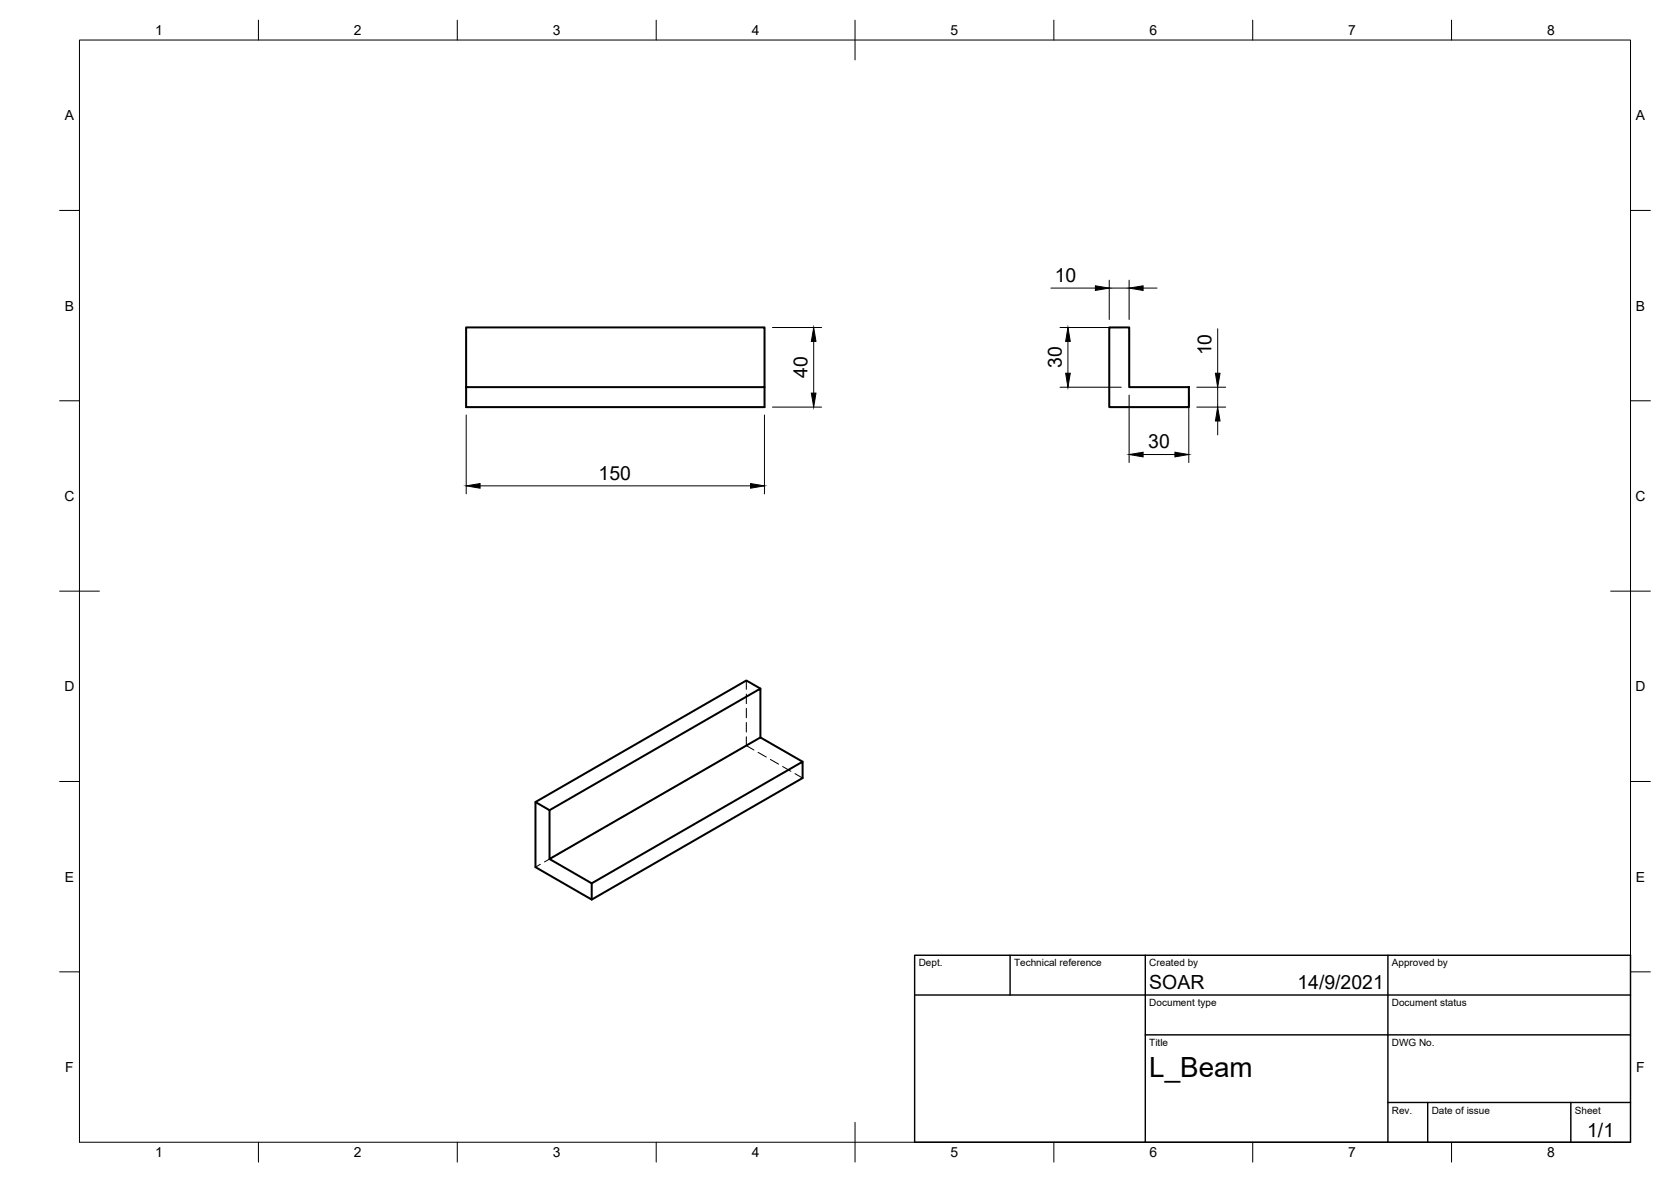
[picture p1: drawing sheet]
<svg xmlns="http://www.w3.org/2000/svg" width="420mm" height="297mm" viewBox="0 0 420 297" stroke-linecap="round" stroke-linejoin="round" font-family="sans-serif">
<!-- layer: Visible -->
<path d="M117.2 82.3h75v15h-75zM117.2 97.3v5h75v-5M278.9 82.3h5v15h15v5h-20zM191.2 173l-3.5-2-53.1 30.6v16.3l14.2 8.2 53-30.6v-4.1l-53 30.6-10.6-6.1M191.2 185.3v-12.3l-53 30.6-3.6-2M201.8 191.4l-10.6-6.1-53 30.6v-12.3M148.8 222v4.1" fill="none" stroke="#000" stroke-width=".51"/>
<!-- layer: Hidden -->
<g fill="none" stroke="#000" stroke-width=".25">
<path d="M187.7 171v2.2M187.7 174.4v2.4M187.7 178v2.4M166.8 199.4l-2 1.2M169.9 197.6l-2 1.2M173 195.8l-2.1 1.2M176.1 194l-2 1.2M179.2 192.2l-2.1 1.2M182.3 190.5l-2.1 1.2M185.4 188.7l-2.1 1.2M187.7 187.4l1.9 1.1M187.7 187.4l-1.3 .7"/>
<path d="M187.7 181.6v2.4M187.7 185.2v2.2M190.6 189.1l2.1 1.2M193.7 190.8l2.1 1.2M196.8 192.6l2.1 1.2M199.9 194.4l1.9 1.1M135.9 217.2l-1.3 .7M139 215.4l-2.1 1.2M142.1 213.6l-2.1 1.2M145.2 211.9l-2.1 1.1M148.3 210.1l-2.1 1.2M151.4 208.3l-2.1 1.2"/>
<path d="M154.5 206.5l-2.1 1.2M157.5 204.7l-2 1.2M160.6 202.9l-2 1.2M163.7 201.2l-2 1.1"/>
</g>
<!-- layer: Border -->
<g fill="none" stroke="#000" stroke-width=".25">
<path d="M20 10.1h390v276.9h-390zM65 5.1v5M115 5.1v5M165 5.1v5M215 5.1v10M265 5.1v5M315 5.1v5M365 5.1v5M15 52.9h5M410 52.9h5M15 100.7h5M410 100.7h5"/>
<path d="M15 148.6h10M405 148.6h10M15 196.4h5M410 196.4h5M15 244.2h5M410 244.2h5M65 287v5M115 287v5M165 287v5M215 282.1v9.9M265 287v5M315 287v5"/>
<path d="M365 287v5"/>
</g>
<!-- layer: TitleBlock -->
<path d="M230 240.1h180v46.9h-180zM230 250h180M254 240.1v9.9M288 240.1v46.9M349 240.1v46.9M288 260.1h122M349 277.1h61M359 277.1v9.9M395 277.1v9.9" fill="none" stroke="#000" stroke-width=".36"/>
<!-- layer: Dimensions -->
<g fill="none" stroke="#000" stroke-width=".25">
<path d="M264.2 72.4h11.2M278.9 70.4v9.9M278.9 72.4h5M283.9 70.4v9.9M287.4 72.4h3.5M194.2 82.3h12.4M204.6 85.8v13M266.5 97.3h15.4M266.5 82.3h15.4M268.5 85.8v8M283.9 99.3v16.9M298.9 99.3v16.9"/>
<path d="M300.9 97.3h7.3M306.2 82.6v11.2M306.2 97.3v5M117.2 104.3v19.8M192.2 104.3v19.8M194.2 102.3h12.4M287.4 114.2h8M300.9 102.3h7.3M306.2 105.8v3.5M120.7 122.1h68"/>
</g>
<path d="M275.4 71.8l3.5 .6-3.5 .6zM283.9 72.4l3.5-.6v1.2zM204 98.8h1.2l-.6 3.5zM204.6 82.3l.6 3.5h-1.2zM267.9 93.8h1.2l-.6 3.5zM268.5 82.3l.6 3.5h-1.2zM305.6 93.8h1.2l-.6 3.5zM283.9 114.2l3.5-.5v1.1zM295.4 113.7l3.5 .5-3.5 .6zM306.2 102.3l.6 3.5h-1.2zM117.2 122.1l3.5-.6v1.2zM188.7 121.5l3.5 .6-3.5 .6z" fill="#000" stroke="#000" stroke-width=".25"/>
<text font-size="7" x="289" y="270.6">L_Beam</text>
<g font-size="4.9">
<text x="265.2" y="70.9">10</text>
<text x="304.6" y="89.3" transform="rotate(-90 304.6 89.3)">10</text>
<text x="203" y="94.9" transform="rotate(-90 203 94.9)">40</text>
<text x="267" y="92.5" transform="rotate(-90 267 92.5)">30</text>
<text x="288.7" y="112.7">30</text>
<text x="150.5" y="120.5">150</text>
<text x="289" y="248.5">SOAR</text>
<text x="326.2" y="248.5">14/9/2021</text>
<text x="399.1" y="285.7">1/1</text>
</g>
<g font-size="3.5">
<text x="39" y="8.8">1</text>
<text x="89" y="8.8">2</text>
<text x="139" y="8.8">3</text>
<text x="189" y="8.8">4</text>
<text x="239" y="8.8">5</text>
<text x="289" y="8.8">6</text>
<text x="339" y="8.8">7</text>
<text x="389" y="8.8">8</text>
<text x="16.3" y="30.2">A</text>
<text x="411.3" y="30.2">A</text>
<text x="16.3" y="78">B</text>
<text x="411.3" y="78">B</text>
<text x="16.2" y="125.9">C</text>
<text x="411.2" y="125.9">C</text>
<text x="16.2" y="173.7">D</text>
<text x="411.2" y="173.7">D</text>
<text x="16.3" y="221.6">E</text>
<text x="411.3" y="221.6">E</text>
<text x="16.4" y="269.4">F</text>
<text x="411.4" y="269.4">F</text>
<text x="39" y="290.8">1</text>
<text x="89" y="290.8">2</text>
<text x="139" y="290.8">3</text>
<text x="189" y="290.8">4</text>
<text x="239" y="290.8">5</text>
<text x="289" y="290.8">6</text>
<text x="339" y="290.8">7</text>
<text x="389" y="290.8">8</text>
</g>
<g font-size="2.5">
<text x="231" y="242.9">Dept.</text>
<text x="255" y="242.9">Technical reference</text>
<text x="289" y="242.9">Created by</text>
<text x="350" y="242.9">Approved by</text>
<text x="289" y="252.8">Document type</text>
<text x="350" y="252.8">Document status</text>
<text x="289" y="262.9">Title</text>
<text x="350" y="262.9">DWG No.</text>
<text x="350" y="279.9">Rev.</text>
<text x="360" y="279.9">Date of issue</text>
<text x="396" y="279.9">Sheet</text>
</g>
</svg>
